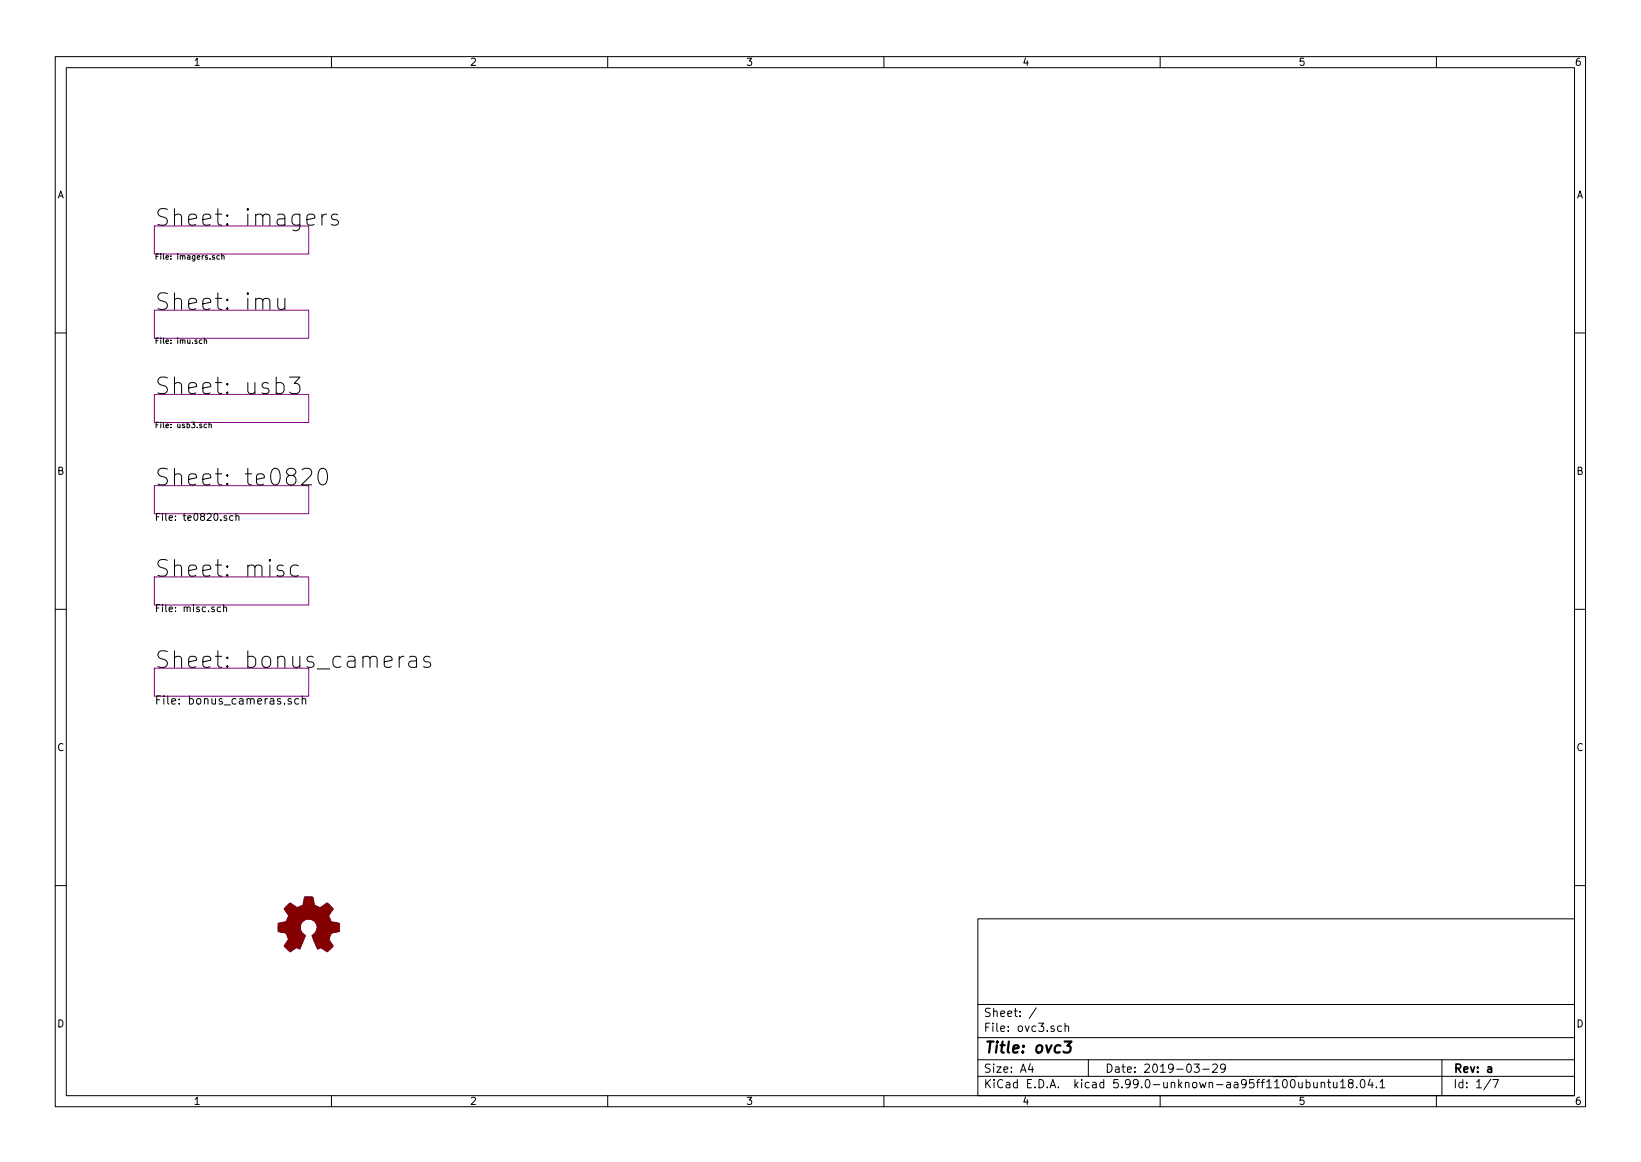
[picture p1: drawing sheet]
<svg xmlns="http://www.w3.org/2000/svg" width="297mm" height="210mm" viewBox="0 0 297 210" stroke-linecap="round" stroke-linejoin="round" font-family="sans-serif">
<g fill="none" stroke="#000" stroke-width=".18">
<path d="M10 10.2h277v190.1h-277zM12 12.2h273v186.1h-273zM60 10.2v2M110 10.2v2M160 10.2v2M210 10.2v2M260 10.2v2M58.3 38.7v2M59.1 38.7a.76 .76 0 0 0-.8 .6M61.1 38.9l-.7-.2-.3 .2-.1 .3 .1 .4 1 .3 .2 .3-.2 .4-.3 .1h-.5l-.3-.1M38.8 46.3h-.2l-.2 .1 .1 .1 .3 .1v.3h-.4M39.7 46.3h-.3l-.2 .1 .1 .5h.4"/>
<path d="M40.1 46.3h.4l.1 .6M40.1 45.9v1M50.3 54v1.6l.1 .2a.81 .81 0 0 0 1.2-.1M51.6 54v2M10 60.2h2M36.6 61.5h-.3l-.2 .2 .1 .4h.4M37 61.6l.4-.1v.7M37 61.2v1M37.4 76.8l-.3-.1-.2 .2 .1 .4h.4M37.8 76.8h.4l.1 .6M37.8 76.4v1M52.4 68.2h1.9l-1 1.2a.81 .81 0 0 1 1 .5v.8l-.3 .4-.3 .1h-.9l-.4-.3"/>
<path d="M285 60.2h2M41 93.4l-.3-.1-.2 .2 .1 .2 .4 .1v.3h-.5M42.2 93.4l-.4-.1-.2 .3 .1 .5h.5M42.7 93.4l.2-.1 .3 .1 .1 .8M42.7 92.9v1.3M54.7 85l.4-.3h.7a.81 .81 0 0 1 .5 1.3l-1.7 1.7h1.8M57.8 85a.72 .72 0 0 1 .8-.3 .72 .72 0 0 1 .5 .6 1.76 1.76 0 0 1-.5 2.4 .77 .77 0 0 1-.9-.5 2.56 2.56 0 0 1 .1-2.2zM10 110.2h2M39.9 109.9l-.3-.1-.3 .3 .1 .5h.5M40.5 110l.2-.2 .3 .1v.8M40.5 109.4v1.3M51.3 102.4l-.7-.2-.3 .2-.2 .3 .2 .4 1 .3 .1 .3-.1 .4-.3 .1h-.6l-.3-.1"/>
<path d="M54 102.4l-.3-.2h-.6l-.3 .2-.2 .4v.9l.2 .4 .3 .1h.6l.3-.1M72.3 118.8v2M73.1 118.8a.76 .76 0 0 0-.8 .5M74.1 118.9l.3-.1h.6l.3 .1 .1 .3v1.6M75.4 119.5l-.3 .1h-.7a.59 .59 0 0 0-.4 .6 .59 .59 0 0 0 .4 .6h.7l.3-.2M77.8 118.9l-.7-.1-.3 .1-.1 .3 .1 .4 1 .3 .2 .3-.2 .4-.3 .2h-.5l-.3-.2M285 110.2h2M52.7 126.5l-.3-.1-.3 .2 .1 .2 .5 .2v.3h-.6M54.1 126.5l-.5-.1-.3 .3v.4l.2 .2h.6M54.7 126.5l.2-.1 .4 .1v.9M54.7 125.9v1.5M10 160.2h2"/>
<path d="M177 166.3h108v32h-108zM285 160.2h2M60 198.3v2M110 198.3v2M160 198.3v2M177 194.8h108M177 191.8h108M177 187.8h108M177 181.8h108M186.5 192.5l-.4 1h1M186.9 193v1M187.6 182.4l-1.3 1.9"/>
<path d="M192.1 185.7l-.4-.1-.3 .3v.4l.2 .3h.5M192.8 185.8l.2-.2 .4 .1v.9M192.8 185.1v1.5M197 191.8v3M210 198.3v2M216.1 192.5h1l-.5 .6 .4 .1v.7l-.2 .1h-.4l-.3-.1M217.7 193.5h1.2M219.5 192.7l.6-.2 .2 .2 .1 .3-1 1h1M221.8 193.2l-.3 .3h-.3l-.3-.3 .2-.6 .4-.1 .2 .2a.99 .99 0 0 1-.3 1.3h-.3M236.4 195.9l.5-.1 .2 .3v.4l-.1 .3h-.6M237.8 195.8l.1 1h.3l.2-.1M238.4 195.8v1"/>
<path d="M239.1 196l.3-.2 .3 .1 .1 .9M239.1 195.8v1M240.3 195.8h.6M240.5 195.3v1.3l.4 .2M241.4 195.8v1h.4l.2-.1M242 195.8v1M242.6 195.8l.5-.5v1.5M242.6 196.8h.9M244.4 196l-.3-.3v-.2l.3-.2 .4 .1 .1 .2v.2l-.7 .2-.1 .3v.4l.3 .1h.4l.1-.3v-.4l-.3-.1M245.6 196.7v.1M246.4 195.4l.2-.1a.8 .8 0 0 1 .5 .8 .8 .8 0 0 1-.5 .7 1 1 0 0 1-.2-1.4zM248 195.3l-.4 1h1"/>
<path d="M248.4 195.8v1M249.1 196.7v.1M249.8 195.8l.4-.5v1.5M249.8 196.8h.8M260 198.3v2M261 191.8v6.5M269.9 195.3l-1.3 1.9M270.2 195.3h1l-.6 1.5"/>
</g>
<path d="M269.3 193.1h.6l.1 .9M270 193.4l-.5 .1a.29 .29 0 0 0-.2 .2 .29 .29 0 0 0 .2 .3h.5" fill="none" stroke="#000" stroke-width=".3"/>
<path d="M192.7 188.5h1.3l-.8 .7h.3l.2 .2 .1 .2-.2 .7-.3 .2h-.5l-.3-.2" fill="none" stroke="#000" stroke-width=".4"/>
<path d="M27.9 40.9h28v5.1h-28zM27.9 56.1h28v5.1h-28zM27.9 71.4h28v5h-28zM27.9 87.9h28v5.1h-28zM27.9 104.4h28v5.1h-28zM27.9 120.9h28v5.1h-28z" fill="none" stroke="#840084" stroke-width=".18"/>
<path d="M51.9 163.9l.6-.5 .9 .6a.62 .62 0 0 0 1 0l.2-.1a1.62 1.62 0 0 0 .5-1.4l.1-.2h1.4l.1 .5a1.13 1.13 0 0 0 .8 1.2l.5 .2 1.3-.8 1 1-.4 .7a.75 .75 0 0 0-.2 1.2l.2 .5 1.5 .3v1.4l-1.4 .3-.1 .2a1.23 1.23 0 0 0-.2 1.1l.6 1.1-.1 .1-1 .9-.8-.5a.54 .54 0 0 0-.8 0l-1.1-2.3a2.33 2.33 0 0 0 .9-2 1.54 1.54 0 0 0-2.5-.7 1.54 1.54 0 0 0 .4 2.6l-1.1 2.4a.69 .69 0 0 0-1.1 .2l-.6 .3-1.1-1 .8-1.2-.2-.6a.71 .71 0 0 0-.9-.7l-.8-.2v-1.4l.5-.1a1.11 1.11 0 0 0 1.2-.7 .72 .72 0 0 0-.2-1.2l-.4-.7z" fill="#840000" stroke="#840000" stroke-width=".18"/>
<g font-size="4.2">
<text x="27.9" y="40.9">Sheet: imagers</text>
<text x="27.9" y="56.1">Sheet: imu</text>
<text x="27.9" y="71.4">Sheet: usb3</text>
<text x="27.9" y="87.9">Sheet: te0820</text>
<text x="27.9" y="104.4">Sheet: misc</text>
<text x="27.9" y="120.9">Sheet: bonus_cameras</text>
</g>
<text font-size="2.8" x="178" y="190.6">Title: ovc3</text>
<g font-size="2.1">
<text x="27.9" y="127.5">File: bonus_cameras.sch</text>
<text x="178" y="184">Sheet: /</text>
<text x="178" y="186.7">File: ovc3.sch</text>
<text x="178" y="196.9">KiCad E.D.A. kicad 5.99.0-unknown-aa95ff1100ubuntu18.04.1</text>
<text x="178" y="194.1">Size: A4</text>
<text x="200" y="194.1">Date: 2019-03-29</text>
<text x="263" y="194.1">Rev: a</text>
<text x="263" y="196.9">Id: 1/7</text>
</g>
<g font-size="1.8">
<text x="35" y="11.9">1</text>
<text x="85" y="11.9">2</text>
<text x="135" y="11.9">3</text>
<text x="185" y="11.9">4</text>
<text x="235" y="11.9">5</text>
<text x="285" y="11.9">6</text>
<text x="10.3" y="35.9">A</text>
<text x="285.3" y="35.9">A</text>
<text x="10.3" y="85.9">B</text>
<text x="285.3" y="85.9">B</text>
<text x="27.9" y="94.2">File: te0820.sch</text>
<text x="27.9" y="110.7">File: misc.sch</text>
<text x="10.3" y="135.9">C</text>
<text x="285.3" y="135.9">C</text>
<text x="10.3" y="185.9">D</text>
<text x="285.3" y="185.9">D</text>
<text x="35" y="199.9">1</text>
<text x="85" y="199.9">2</text>
<text x="135" y="199.9">3</text>
<text x="185" y="199.9">4</text>
<text x="235" y="199.9">5</text>
<text x="285" y="199.9">6</text>
</g>
<g font-size="1.4">
<text x="27.9" y="47">File: imagers.sch</text>
<text x="27.9" y="62.2">File: imu.sch</text>
<text x="27.9" y="77.4">File: usb3.sch</text>
</g>
</svg>
